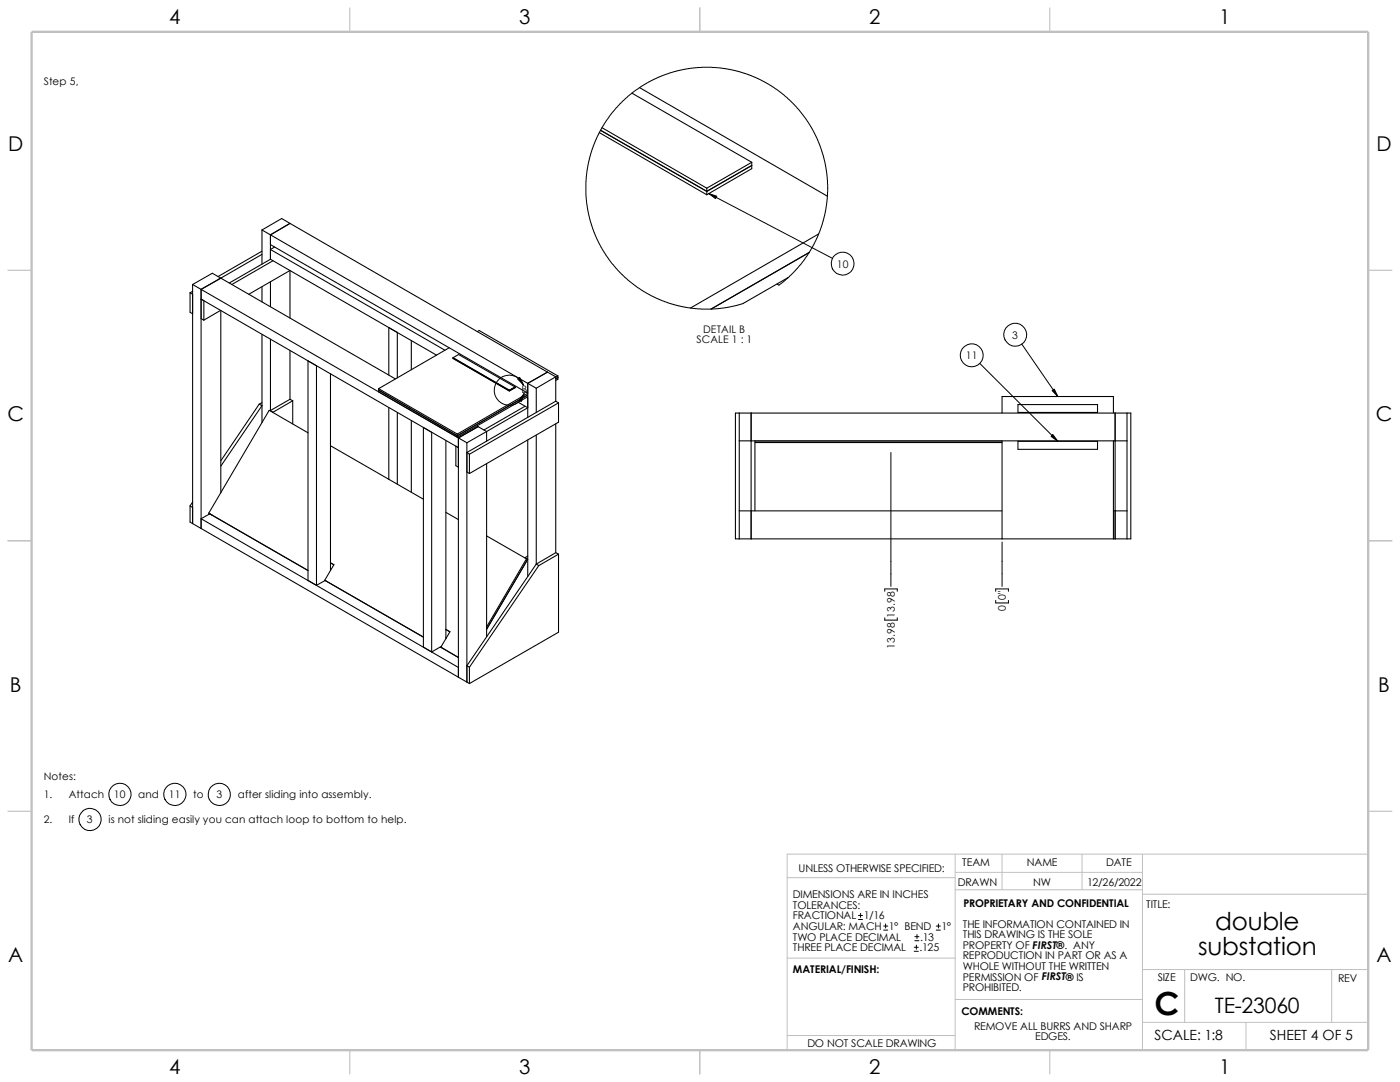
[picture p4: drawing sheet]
<svg xmlns="http://www.w3.org/2000/svg" width="279mm" height="216mm" viewBox="0 0 279 216" stroke-linecap="round" stroke-linejoin="round" font-family="sans-serif">
<g fill="none" stroke="#c0c0c0" stroke-width=".2">
<path d="M157.1 175.1h33.5M190.6 174.1h37.4M190.6 177.5h37.4M190.6 170.4v39.1M200 170.4v7.1M215.9 170.4v7.1M228 178.4h45M228 170.4v39.1M273 170.4h-115.9v39.1M157.1 191.2h33.6M190.6 199.4h37.4M228 193.5h45"/>
<path d="M236.4 193.5v10.5M265.8 193.5v10.5M157.1 206.6h33.5M228 204h45M248.7 204v5.5"/>
</g>
<path d="M69.8 1.6v4.7M139.7 1.6v4.7M209.5 1.6v4.7M1.6 53.9h4.7M273 53.9h4.8M1.6 107.9h4.7M273 107.9h4.8M1.6 161.9h4.7M273 161.9h4.8M69.8 209.5v4.8M139.7 209.5v4.8M209.5 209.5v4.8" fill="none" stroke="#c0c0c0" stroke-width=".21"/>
<path d="M6.3 6.3h266.7v203.2h-266.7z" fill="none" stroke="#c0c0c0" stroke-width=".47"/>
<g fill="none" stroke="#000" stroke-width=".21">
<path d="M126.1 18.6l23.9 13.8M127.6 17.5l37.5 21.7M119.6 26.5l21.5 12.4M119.8 26l21.3 12.2 8.9-5.2M120.1 25.5l21 12M141.1 37.5v1.4M150 32.4l-8.9 5.1M150 32.4v1.3l-8.9 5.2M37.9 58.4l.5 .3M37.9 58.4v3.9l.5 .3M38.4 56.8v47.7M38.4 58.1l-.5 .3"/>
<path d="M38.4 56.8l1.7 .9M40.1 57.7v47.8M40.1 57.7l51.4 29.7M44.1 55.5l-4 2.2M44.1 55.5l34.8 20.1M44.1 55.5l-1.7-1-4 2.3M49.7 58.7l8.2-4.7v9.5M52.3 50.8l-8.2 4.7M52.3 50.1l-8.7 5.1M52.3 45.9v6.8M52.3 57.2v3M52.3 45.9l1.7 1"/>
<path d="M54 51.7l-8.2 4.8M54 46.9v4.8M54 56.2v5M54 48.8l51.3 29.6M54 46.9l51.3 29.6M54 51.7l33.1 19.2M54.5 52l-8.2 4.8M54.8 49.3l-.8 .5 34.8 20.1M57.9 44.6l-3.9 2.3M57.9 44.6l-1.7-1-3.9 2.3M57.9 44.6l51.4 29.7M155.1 56.7l.3 .2"/>
<path d="M157.3 55.4l-9 5.1M161.5 50.4l-19.6 11.3M163.4 46.7l-25.6 14.8M40.1 63.6l.6 .3M40.7 63.9v-3.9l-.6-.3 51.4 29.6-.5-.3v3.9l.5 .3M44 61.9l-3.3 2M44.1 62v36.3M52.3 66.7v17.6M54 67.7v14.2M57.9 79.7l.5 .3M57.9 79.7l-3.9 2.2M57.9 69.9v9.8"/>
<path d="M58.4 80l-3.9 2.3-.5-.4M58.4 80v4.6M61.5 72l1.7 1v43.8l-1.7-1zM66 74.6v39.2M75.6 77.9l15.7 9.1 14-8.2M75.6 77.6v.6M75.6 77.6l15.7 9M77.6 74.8v-9.4l1.7 .9v9.1M82.1 67.9v5.9M89.7 69.4l-14.1 8.2M90.4 71.4l1.1-.7 11.3 6.5M90.4 71.4l11.2 6.5"/>
<path d="M90.4 71.5l11.2 6.4 1.2-.6M90.4 71.4v.1l11.2 6.5M95.2 66.2l.4-.2 15.7 9M101.6 77.9v.1M102.8 77.2l-1.2 .7M102.8 77.2v.2l-1.2 .6M105.1 79.3l.2 .1M105.3 79.2l-14 8v-.6M105.3 78.5l-14 8.1M105.3 76.5v6.8M105.3 76.5l1.7 1M107 77.5v4.8"/>
<path d="M109.3 74.3l-4 2.2M109.3 74.3l1.6 .9M110.9 75.2l-3.9 2.3M110.9 75.2v4.9M111.3 75.4l-.4 .2M111.3 75v.7l-.4 .2M111.3 75l-.4 .3M51.7 80.6l.6 .3-8.2 12.1M51.7 80.6l-7.6 11.3M52.3 80.3l-.6 .3M54 81.9l-.1 .1M61.5 86.4l-7.8-4.5-12 20.5"/>
<path d="M66 88.9l18.5 10.7M77.6 81.3v14.4M79.3 82.3v14.3M82.1 83.9v14.4M84.5 85.3l1.6 1v43.8l-1.6-1zM89 87.9v39.6M91.5 87.4v47.7M91.5 87.4l1.7 .9M93.2 94.2l.5 .3M93.2 88.3v47.8M93.7 90.6v3.9M95.2 85l.2 .1"/>
<path d="M95.4 85.1l-3.9 2.3M95.4 85.1l1.7 1M97.1 86.1l-3.9 2.2M97.1 86.1v2M97.1 92.5v34.6M103.4 80.3l1.9 1.1-8.2 4.7M104.8 81.1l-8.2 4.7M105.3 87.8v27.2M107 86.8v25.8M110.9 80.1l-17.7 10.2 .5 .3M110.9 80.1l.6 .3M110.9 84.6v25.7"/>
<path d="M111.5 80.4l-17.8 10.2M111.5 80.4v3.8l-17.8 10.3M146.8 82.4h78.9v25.1h-78.9zM147.5 82.4v25.1M147.5 88h77.4M149.9 82.4v25.1M150.7 88v13.9M150.7 88.3h49.3M150.7 88h49.3M200 82.4v-3.3h22.2v3.3M200 88v19.5M203.2 88.1h15.8v1.6h-15.8z"/>
<path d="M203.2 80.7h15.8v1.6h-15.8zM222.2 88v19.5M222.5 82.4v25.1M224.9 82.4v25.1M37.9 101v3.2l.5 .3M37.9 101l.5 .3M38.4 100.2l-.5 .8M38.4 104.5l1.7 1M40.1 105.5l51.4 29.6M41.7 102.4l19.8 11.4M41.7 102.4l.2 .1M41.9 102.5l.5 .3"/>
<path d="M41.9 102.5l-1.8 1 51.4 29.7M64.8 115.8l19.7 11.3M64.8 115.8l.2 .1M64.9 115.8l-1.7 1M66 112.3l.6 .4-1.8 3.1M89 102.2l2.5 1.5M97.1 106.9l8 4.6M105.1 111.5l-8 13.6M105.3 111l-.5 .3 .5 .3-8.2 14 8.2-14-.2-.1M107 112.6l-13.8 20.2 .5 .3M107 112.6l.5 .3M107.5 112.9l-13.8 20.2"/>
<path d="M110.9 110.3l.6 .3M110.9 110.3l-3.9 2.3M111.5 110.6v15.6l-17.8 10.2M111.5 110.6l-4 2.3M147.5 101.9h52.5M222.2 101.9h2.7M88 129.2l3.5 2zM88.1 129l-2 1.1M89 125.6l.8 .5-1.8 3.1M89 127.2l.1 .1M91.5 135.1l1.7 1M93.2 136.1l.5 .3"/>
<path d="M93.7 133.1v3.3"/>
</g>
<g fill="none" stroke="#000" stroke-width=".2">
<path d="M141.4 38.6l24.8 13M155.4 56.9l1.9-1.5 1.4-1.4 1.6-1.9 1.2-1.8 1.3-2.3 .9-2.1 1.1-4 .3-2.7 .1-2.4-.4-3.8-.5-1.8-.9-2.7-.9-2-1.1-2-2.6-3.3-1.7-1.7-2.1-1.7-3.7-2.1-4.1-1.5-2.5-.5-2-.2h-4.3l-1.7 .3-2.8 .7-3.9 1.6-1.9 1.1-1.9 1.3-3.2 3-1.4 1.7-1.3 1.9-1.2 2.3-.7 1.7-.7 2.3-.5 2.4-.3 2.4v2.7l.6 4.1 1.2 3.7 1.9 3.7 1.5 2.1 1.3 1.6 1.9 1.8 1.9 1.4 3.5 2.1 4 1.5 2.2 .4 2.3 .3h4.2l3.1-.5 1.8-.6M104.5 76.8a3 3 0 0 0-4.8-1.2 3 3 0 0 0 .4 4.9 3 3 0 0 0 4.5-2M195.5 72.5l15.6 15.6M203.9 68.7l7.2 10.4M177.8 90.3v26.7M176.6 118v-.5h2.5v.5M198.7 118v-.5h2.6v.5M198.7 119.8v.5h2.6v-.5M200 108.2v8.8M176.6 123.3v.4h2.5v-.4M171.3 183.5h.8"/>
<path d="M171.3 182.7h.8M171.7 182.2v.8M176.4 185.6h.8M176.4 184.8h.8M176.7 184.4v.8M182.5 189.8h.8M182.5 189h.8M182.6 187.7h.8M182.6 186.9h.8M182.9 188.6v.8M183 186.5v.8M186.9 185.6h.8"/>
<path d="M186.9 184.8h.8M187.3 184.4v.8"/>
<circle cx="168.2" cy="52.6" r="2.3"/>
<circle cx="193.9" cy="70.9" r="2.29"/>
<circle cx="202.6" cy="66.8" r="2.3"/>
<circle cx="23.9" cy="158.5" r="2.22"/>
<circle cx="34.9" cy="158.5" r="2.22"/>
<circle cx="43.8" cy="158.5" r="2.24"/>
<circle cx="18" cy="163.5" r="2.22"/>
</g>
<path d="M141.4 38.6l1.6 .6-.2 .4zM103.3 75.6l.4-.3 .8 1.5zM104.6 78.5l-.5 1.6-.5-.3zM210 77.9l.4-.3 .7 1.5zM210.1 86.7l1 1.4-1.3-1z" fill="#000" stroke="#000" stroke-width=".2"/>
<text font-size="6.4" x="230.4" y="202.6">C</text>
<g font-size="4.9">
<text x="242.5" y="185.6">double</text>
<text x="239.1" y="190.6">substation</text>
</g>
<text font-size="4.2" x="242.4" y="202.1">TE-23060</text>
<g font-size="4.1">
<text x="33.8" y="4.7">4</text>
<text x="103.6" y="4.7">3</text>
<text x="173.5" y="4.7">2</text>
<text x="243.3" y="4.7">1</text>
<text x="1.7" y="30.1">D</text>
<text x="274.7" y="30.1">D</text>
<text x="1.5" y="84">C</text>
<text x="274.6" y="84">C</text>
<text x="2" y="138">B</text>
<text x="275" y="138">B</text>
<text x="1.7" y="192">A</text>
<text x="274.7" y="192">A</text>
<text x="33.8" y="214.2">4</text>
<text x="103.6" y="214.2">3</text>
<text x="173.5" y="214.2">2</text>
<text x="243.3" y="214.2">1</text>
</g>
<g font-size="2.8">
<text x="230.4" y="207.6">SCALE: 1:8</text>
<text x="253.4" y="207.6">SHEET 4 OF 5</text>
</g>
<g font-size="2.1">
<text x="8.7" y="17">Step 5,</text>
<text x="167" y="53.4">10</text>
<text x="139" y="68.5">SCALE 1 : 1</text>
<text x="140.3" y="66.4">DETAIL B</text>
<text x="192.7" y="71.7">11</text>
<text x="202" y="67.6">3</text>
<text x="104.1" y="78.5">B</text>
<text x="200.7" y="119.8" transform="rotate(-90 200.7 119.8)">0&quot;</text>
<text x="178.6" y="123.3" transform="rotate(-90 178.6 123.3)">13.98</text>
<text x="200.7" y="122" transform="rotate(-90 200.7 122)">0</text>
<text x="178.6" y="129.5" transform="rotate(-90 178.6 129.5)">13.98</text>
<text x="8.7" y="155.6">Notes:</text>
<text x="8.7" y="159.2">1.</text>
<text x="13.7" y="159.2">Attach</text>
<text x="22.7" y="159.3">10</text>
<text x="27.6" y="159.2">and</text>
<text x="33.7" y="159.3">11</text>
<text x="38.6" y="159.2">to</text>
<text x="43.2" y="159.3">3</text>
<text x="47.4" y="159.2">after sliding into assembly.</text>
<text x="8.7" y="164.3">2.</text>
<text x="13.7" y="164.3">If</text>
<text x="17.4" y="164.3">3</text>
<text x="21.7" y="164.3">is not sliding easily you can attach loop to bottom to help.</text>
<text x="159.4" y="173.9">UNLESS OTHERWISE SPECIFIED:</text>
<text x="192" y="172.8">TEAM</text>
<text x="204.9" y="172.8">NAME</text>
<text x="220.8" y="172.8">DATE</text>
<text x="158.2" y="179.2">DIMENSIONS ARE IN INCHES</text>
<text x="191.1" y="176.7">DRAWN</text>
<text x="206.2" y="176.7">NW</text>
<text x="217" y="176.7">12/26/2022</text>
<text x="158.2" y="181.4">TOLERANCES:</text>
<text x="158.2" y="183.5">FRACTIONAL 1/16</text>
<text x="158.2" y="185.6">ANGULAR: MACH 1° BEND</text>
<text x="187.9" y="185.6">1°</text>
<text x="192.2" y="185.1">THE INFORMATION CONTAINED IN</text>
<text x="192.3" y="180.9">PROPRIETARY AND CONFIDENTIAL</text>
<text x="228.8" y="181.2">TITLE:</text>
<text x="158.2" y="187.7">TWO PLACE DECIMAL</text>
<text x="158.2" y="189.8">THREE PLACE DECIMAL</text>
<text x="183.5" y="189.8">.125</text>
<text x="183.6" y="187.7">.13</text>
<text x="192.2" y="187.2">THIS DRAWING IS THE SOLE</text>
<text x="192.2" y="189.3">PROPERTY OF FIRST®. ANY</text>
<text x="192.2" y="191.4">REPRODUCTION IN PART OR AS A</text>
<text x="158.2" y="194.2">MATERIAL/FINISH:</text>
<text x="192.2" y="193.5">WHOLE WITHOUT THE WRITTEN</text>
<text x="192.2" y="195.7">PERMISSION OF FIRST® IS</text>
<text x="192.2" y="197.8">PROHIBITED.</text>
<text x="231.1" y="195.7">SIZE</text>
<text x="237.5" y="195.7">DWG. NO.</text>
<text x="267" y="195.9">REV</text>
<text x="191.9" y="202.6">COMMENTS:</text>
<text x="161.1" y="208.8">DO NOT SCALE DRAWING</text>
<text x="194.4" y="205.5">REMOVE ALL BURRS AND SHARP</text>
<text x="206.6" y="207.6">EDGES.</text>
</g>
</svg>
